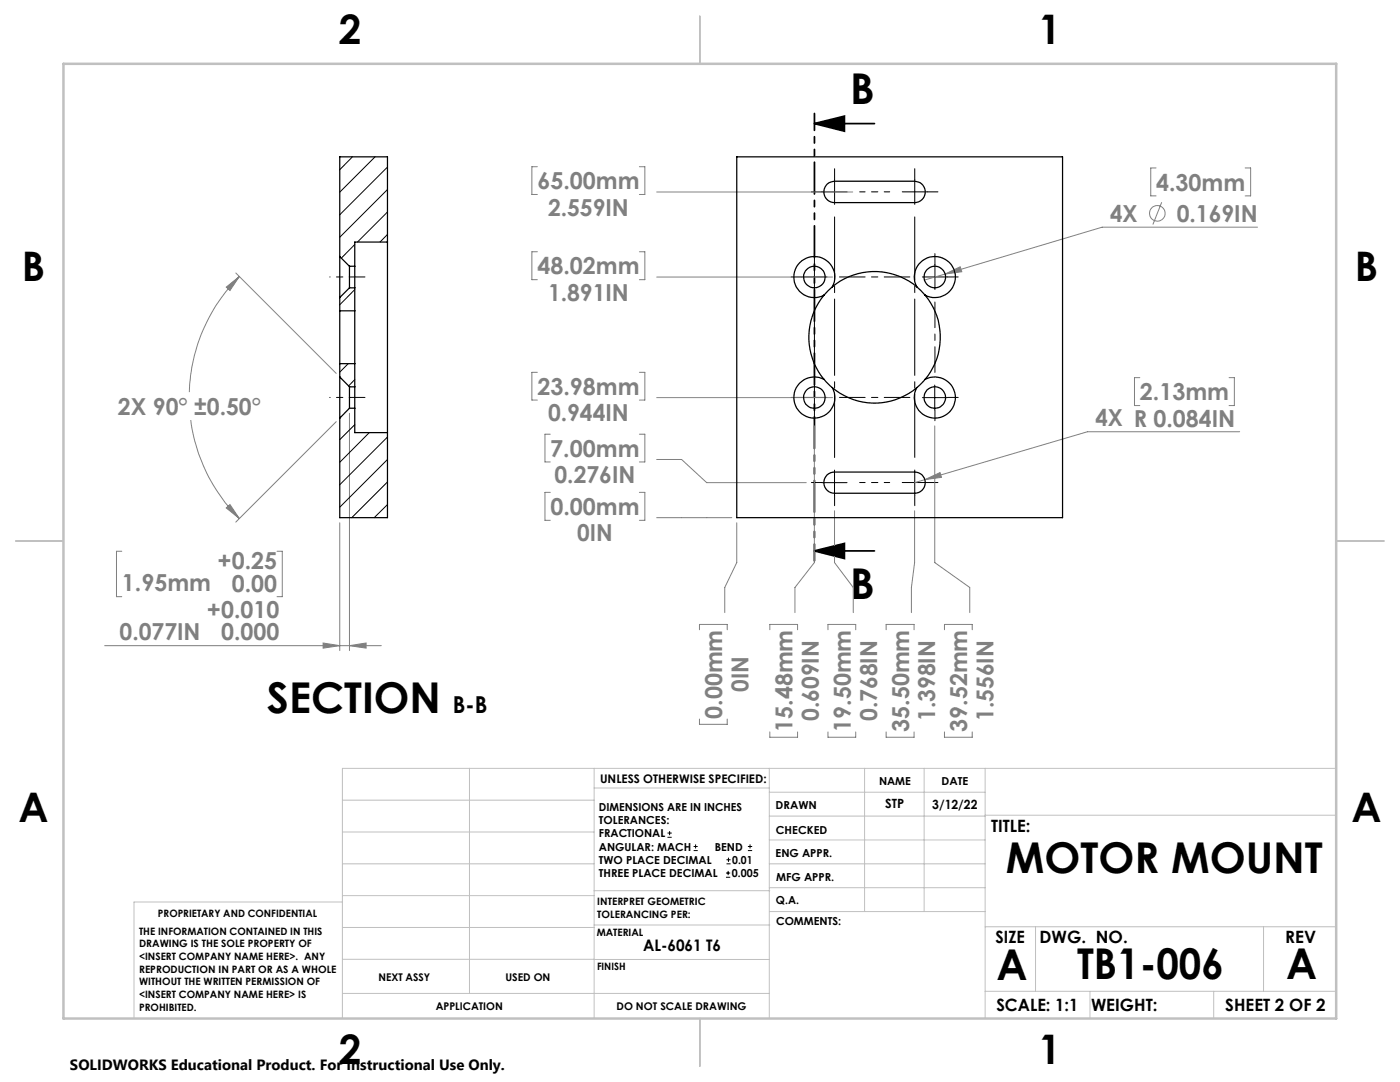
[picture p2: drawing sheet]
<svg xmlns="http://www.w3.org/2000/svg" width="279mm" height="216mm" viewBox="0 0 279 216" stroke-linecap="round" stroke-linejoin="round" font-family="sans-serif">
<g fill="none" stroke="#808080" stroke-width=".2">
<path d="M107.2 33.3h-1v5.5h1M127.6 33.3h1.1v5.5h-1.1M131.1 38.3h39.1M230.7 33.5h-1v5.6h1M248.5 33.5h1.1v5.6h-1.1M45.2 57.3l2.6-2.1-1.9 2.8zM47.1 54.5l20 20M47.8 55.2a34.2 34.2 0 0 0-10 23M107.2 50.2h-1v5.6h1M127.6 50.2h1.1v5.6h-1.1M131.1 55.3h35.1M188.6 54.7l-4.1 1.2"/>
<path d="M188.6 54.7l3-1.5 .3 1zM231.8 40.4l-1.7 4.4M251 45.3h-31l-31.4 9.4M107.2 74.3h-1v5.5h1M127.6 74.3h1.1v5.5h-1.1M131.1 79.3h35.1M227.5 75.4h-1.1v5.5h1.1M245.3 75.4h1v5.5h-1M38.1 83.8a33.9 33.9 0 0 0 9.7 19.7M67.1 84.1l-20 20.1M69.7 82.5v47.3M109.8 98.2h-1v5.6h1"/>
<path d="M109.8 86.6h-1v5.6h1M127.6 98.2h1.1v5.6h-1.1M127.6 86.6h1.1v5.6h-1.1M131.1 91.7h4.9l5 4.6h19.9M162.5 85v27.3l-3.9 4.9v5M184.6 95.7l3-1.4 .3 .9zM186.5 85v27.3l7 4.9v5M247.4 86.1h-30.4l-34.5 10.2M24.3 110h-1.1v9.1h1.1M45.2 101.4l.7-.7 1.9 2.8zM55.3 110h1v9.1h-1M67.8 104.3v25.5"/>
<path d="M131.1 103.3h14.9M147 104.3v8l-2.4 4.9v5M166.5 101.9v10.4l3.8 4.9v5M182.5 101.9v10.4l-.6 4.9v5M20.9 128.8h55.2M64.5 128.3l3.3 .5-3.3 .5zM69.7 128.8l3.4-.5v1zM139.6 125.7v-1.1h5.5v1.1M153.6 125.7v-1.1h5.6v1.1M165.2 125.7v-1.1h5.6v1.1M176.8 125.7v-1.1h5.6v1.1M188.5 125.7v-1.1h5.5v1.1"/>
<path d="M139.6 143.5v1h5.5v-1M153.6 146v1.1h5.6v-1.1M165.2 146v1.1h5.6v-1.1M176.8 146v1.1h5.6v-1.1M188.5 146v1.1h5.5v-1.1"/>
<circle cx="231" cy="42.6" r="1.55"/>
</g>
<g fill="none" stroke="#000" stroke-width=".2">
<path d="M184.1 79.3h5M186.5 76.8v5M164 96.3h5.1M166.5 93.8v5M133.2 167.1h.9M133.2 166.2h.9M133.6 165.8v.9M138.4 169.7h.8M138.4 168.9h.8M138.8 168.5v.8M144.9 175h.8M144.9 174.2h.8"/>
<path d="M145 172.4h.8M145 171.6h.8M145.3 173.8v.8M145.4 171.1v.9M149.3 169.7h.8M149.3 168.9h.8M149.7 168.5v.8"/>
</g>
<path d="M162.5 24.7l6-1.5v3zM162.5 24.7h12M162.5 109.9l6-1.5v3zM162.5 109.9h12" fill="none" stroke="#000" stroke-width=".35"/>
<path d="M65.8 55.3h4M65.8 79.3h4" fill="none" stroke="#000" stroke-width=".2" stroke-dasharray="15.2 1.3 1.3 1.3" stroke-dashoffset="15.2"/>
<g fill="none" stroke="#000" stroke-width=".2" stroke-dasharray="15.2 1.3 1.3 1.3">
<path d="M164.1 38.3h-2.2M166.6 38.3v-2.5M166.6 38.3h-2.5M166.6 38.3v2.5M166.6 38.3h2.5M166.6 35.8v-2.1M182.6 38.3v-2.5M182.6 38.3h-2.5M182.6 38.3v2.5M182.6 38.3h2.5M182.6 35.8v-2.1M185.1 38.3h2.1"/>
<path d="M72.8 55.3h-3M160 55.3h-2.1M162.5 55.3v-2.5M162.5 55.3h-2.5M162.5 55.3v2.5M162.5 55.3h2.5M162.5 52.8v-2.2M186.6 55.3v-2.5M186.6 55.3h-2.5M186.6 55.3v2.5M186.6 55.3h2.5M186.6 52.8v-2.2"/>
<path d="M189.1 55.3h2.1M72.8 79.3h-3M160 79.3h-2.1M162.5 79.3v-2.5M162.5 79.3h-2.5M162.5 79.3v2.5M162.5 79.3h2.5M189.1 79.3h2.1M162.5 81.8v2.2M164.1 96.3h-2.2M166.6 98.8v2.1M182.6 96.3v-2.5"/>
<path d="M182.6 96.3h-2.5M182.6 96.3v2.5M182.6 96.3h2.5M182.6 98.8v2.1M185.1 96.3h2.1M186.6 81.8v2.2"/>
</g>
<path d="M171.6 38.3h6M171.6 96.3h6" fill="none" stroke="#000" stroke-width=".2" stroke-dasharray="15.2 1.3 1.3 1.3" stroke-dashoffset="14.1"/>
<path d="M166.6 91.3v-48M182.6 91.3v-48" fill="none" stroke="#000" stroke-width=".2" stroke-dasharray="15.2 1.3 1.3 1.3" stroke-dashoffset="2.7"/>
<path d="M167.5 55.3h14.1M162.5 74.3v-14M167.5 79.3h14.1M186.6 74.3v-14" fill="none" stroke="#000" stroke-width=".2" stroke-dasharray="15.2 1.3 1.3 1.3" stroke-dashoffset="10.1"/>
<path d="M162.5 22.6v89.3" fill="none" stroke="#000" stroke-width=".35" stroke-dasharray="6.3 1.3 1.3 1.3 1.3 1.3" stroke-dashoffset="3"/>
<g fill="none" stroke="#c0c0c0" stroke-width=".2">
<path d="M68.3 159.7h50.3M93.7 153.3v44.9M118.6 153.3v49.9M118.6 157.2h34.9M153.5 153.3v49.9M153.5 158.1h43.1M172.5 153.3v28.6M184.4 153.3v28.6M196.6 153.3v49.9M266.7 153.3h-198.4v49.9M68.3 178.7h50.3M68.3 172.4h50.3"/>
<path d="M68.3 166h50.3M68.3 180h-41.6v23.2M118.6 177.7h35M153.5 167.6h43.1M153.5 162.8h43.1M153.5 172.4h43.1M153.5 177.1h43.1M196.6 162.7h70.1M68.3 198.2h85.2M68.3 191.4l85.2 .1M68.3 185.1h50.3M118.6 184.6h35"/>
<path d="M153.6 181.9h43M196.6 197.8h70.1M196.6 184.9h70.1M206.7 184.9v12.9M217.5 197.8v5.4M242.2 197.8v5.4M252.2 184.9v12.9"/>
</g>
<path d="M139.7 3.2v9.5M3.1 107.9h9.6M266.7 107.9h9.5M139.7 203.2v9.6" fill="none" stroke="#c0c0c0" stroke-width=".25"/>
<path d="M12.7 12.7h254v190.5h-254z" fill="none" stroke="#c0c0c0" stroke-width=".5"/>
<path d="M162.5 24.7l6-1.5v3zM162.5 109.9l6-1.5v3z" fill="#000"/>
<path d="M188.6 54.7l3.3-.5-.3-1zM184.6 95.7l3.3-.5-.3-.9zM45.2 57.3l2.6-2.1-1.9 2.8zM45.2 101.4l.7-.7 1.9 2.8zM64.5 128.3l3.3 .5-3.3 .5zM69.7 128.8l3.4-.5v1z" fill="#808080"/>
<g fill="none" stroke="#000" stroke-width=".25">
<path d="M147 31.3h65.1v72h-65.1zM165.1 36.7l.7-.4 .7-.1h16a2.13 2.13 0 0 1 2.2 2.1 2.13 2.13 0 0 1-2.2 2.1h-16a2.13 2.13 0 0 1-1.9-1.3 2.13 2.13 0 0 1 .5-2.4zM67.8 51.2v8.2M67.8 51.2l1.9 1.9M67.8 59.4v2.6M69.7 53.1v4.3M69.7 53.1h1.1M69.7 57.4l-1.9 2M69.7 57.4h1.1M70.8 53.1v4.3M70.8 57.4v4.6M77.3 48.3v38"/>
<path d="M77.3 48.3v-17h-9.5v19.9M77.3 48.3h-6.5v4.8M164.5 58.9a13.2 13.2 0 0 0 0 16.8M166.1 57.2l-1.6 1.7M166.1 57.2a4.1 4.1 0 0 0-2.9-6 4.1 4.1 0 0 0-4.7 4.8 4.1 4.1 0 0 0 6 2.9M166.1 57.2a13.2 13.2 0 0 1 16.9 0M183 57.2l1.6 1.7M183 57.2a4.1 4.1 0 0 1 2.9-6 4.1 4.1 0 0 1 4.7 4.7 4.1 4.1 0 0 1-6 3M184.6 58.9a13.2 13.2 0 0 1 0 16.8M67.8 75.2v8.2M67.8 62v10.6M67.8 72.6v2.6"/>
<path d="M67.8 75.2l1.9 2M67.8 72.6h3M67.8 62h3M69.7 77.2v4.3M69.7 77.2h1.1M70.8 77.2v4.3M70.8 62v10.6M70.8 72.6v4.6M164.5 75.7a4.1 4.1 0 0 0-6 2.9 4.1 4.1 0 0 0 4.7 4.8 4.1 4.1 0 0 0 2.9-6M164.5 75.7l1.6 1.7M166.1 77.4a13 13 0 0 0 16.9 0M184.6 75.7a4.1 4.1 0 0 1 6 2.9 4.1 4.1 0 0 1-4.7 4.8 4.1 4.1 0 0 1-2.9-6"/>
<path d="M184.6 75.7l-1.6 1.7M67.8 83.4v19.9h9.5v-17M69.7 81.5l-1.9 1.9M69.7 81.5h1.1M70.8 81.5v4.8h6.5M165.1 94.7l.7-.4 .7-.1h16a2.12 2.12 0 0 1 2.2 2.1 2.12 2.12 0 0 1-2.2 2.1h-16a2.13 2.13 0 0 1-1.9-1.3 2.13 2.13 0 0 1 .5-2.4z"/>
<circle cx="162.5" cy="55.3" r="2.15"/>
<circle cx="186.6" cy="55.3" r="2.14"/>
<circle cx="162.5" cy="79.3" r="2.14"/>
<circle cx="186.6" cy="79.3" r="2.13"/>
</g>
<g fill="none" stroke="#000" stroke-width=".2">
<path d="M70.3 31.3l-2.5 2.6M74.9 31.3l-7.1 7M77.3 33.3l-9.5 9.6M77.3 37.8l-9.5 9.5M70.8 48.8l-2.7 2.7M70.8 57.8l-3 3M77.3 42.3l-6 6M77.3 46.8l-1.5 1.5M69.5 72.6l-1.7 1.7M70.8 75.7l-1.2 1.3M70.8 84.7l-3 3M73.7 86.3l-5.9 6"/>
<path d="M77.3 87.2l-9.5 9.5M77.3 91.7l-9.5 9.5M77.3 96.2l-7.1 7.1M77.3 100.7l-2.6 2.6"/>
</g>
<g font-size="8.5">
<text x="169.7" y="20.8">B</text>
<text x="169.7" y="119.6">B</text>
<text x="53.3" y="142.4">SECTION</text>
<text x="200.7" y="174.2">MOTOR MOUNT</text>
<text x="198.9" y="195.5">A</text>
<text x="215" y="195.4">TB1-006</text>
<text x="256.7" y="195.4">A</text>
</g>
<g font-size="8.1">
<text x="67.6" y="8.9">2</text>
<text x="207.3" y="8.9">1</text>
<text x="4.4" y="56.1">B</text>
<text x="270.4" y="56.1">B</text>
<text x="3.7" y="164.1">A</text>
<text x="269.7" y="164.1">A</text>
<text x="67.6" y="212.4">2</text>
<text x="207.3" y="212.4">1</text>
</g>
<g font-size="4.7" fill="#808080">
<text x="107.2" y="37.8">65.00mm</text>
<text x="230.7" y="38">4.30mm</text>
<text x="109.4" y="43">2.559IN</text>
<text x="221.5" y="44.3">4X</text>
<text x="234.8" y="44.3">0.169IN</text>
<text x="107.2" y="54.8">48.02mm</text>
<text x="109.4" y="60">1.891IN</text>
<text x="23.5" y="82.8">2X 90° ±0.50°</text>
<text x="107.2" y="78.8">23.98mm</text>
<text x="227.5" y="79.9">2.13mm</text>
<text x="109.4" y="84">0.944IN</text>
<text x="218.6" y="85.1">4X R 0.084IN</text>
<text x="109.8" y="91.2">7.00mm</text>
<text x="110.7" y="96.4">0.276IN</text>
<text x="109.8" y="102.8">0.00mm</text>
<text x="43.4" y="113.5">+0.25</text>
<text x="115.2" y="108">0IN</text>
<text x="24.3" y="118">1.95mm</text>
<text x="46.3" y="118">0.00</text>
<text x="41.3" y="123.3">+0.010</text>
<text x="23.9" y="127.8">0.077IN</text>
<text x="44.1" y="127.8">0.000</text>
<text x="144.1" y="143.5" transform="rotate(-90 144.1 143.5)">0.00mm</text>
<text x="149.4" y="138.1" transform="rotate(-90 149.4 138.1)">0IN</text>
<text x="163.4" y="143.9" transform="rotate(-90 163.4 143.9)">0.609IN</text>
<text x="175" y="143.9" transform="rotate(-90 175 143.9)">0.768IN</text>
<text x="186.7" y="143.9" transform="rotate(-90 186.7 143.9)">1.398IN</text>
<text x="198.3" y="143.9" transform="rotate(-90 198.3 143.9)">1.556IN</text>
<text x="158.2" y="146" transform="rotate(-90 158.2 146)">15.48mm</text>
<text x="169.8" y="146" transform="rotate(-90 169.8 146)">19.50mm</text>
<text x="181.4" y="146" transform="rotate(-90 181.4 146)">35.50mm</text>
<text x="193" y="146" transform="rotate(-90 193 146)">39.52mm</text>
</g>
<text font-size="4.7" x="90.4" y="142.4">B-B</text>
<g font-size="3.4">
<text x="197.8" y="166">TITLE:</text>
<text x="198.7" y="188.1">SIZE</text>
<text x="207.5" y="188.1">DWG. NO.</text>
<text x="256.5" y="188.2">REV</text>
<text x="198.8" y="201.7">SCALE: 1:1</text>
<text x="217.7" y="201.8">WEIGHT:</text>
<text x="244.5" y="201.7">SHEET 2 OF 2</text>
</g>
<text font-size="3.2" x="128.3" y="189.8">AL-6061 T6</text>
<text font-size="3" x="14" y="213.5">SOLIDWORKS Educational Product. For Instructional Use Only.</text>
<g font-size="2.5">
<text x="176.7" y="161.3">STP</text>
<text x="186.1" y="161.4">3/12/22</text>
</g>
<text font-size="2.4" x="119.8" y="156.2">UNLESS OTHERWISE SPECIFIED:</text>
<g font-size="2.2">
<text x="119.5" y="161.8">DIMENSIONS ARE IN INCHES</text>
<text x="154.8" y="161.4">DRAWN</text>
<text x="175.4" y="156.6">NAME</text>
<text x="187.9" y="156.7">DATE</text>
<text x="119.5" y="164.4">TOLERANCES:</text>
<text x="119.5" y="167.1">FRACTIONAL</text>
<text x="154.9" y="166.3">CHECKED</text>
<text x="119.5" y="169.7">ANGULAR: MACH</text>
<text x="119.5" y="172.4">TWO PLACE DECIMAL</text>
<text x="142.6" y="169.7">BEND</text>
<text x="146.1" y="172.4">0.01</text>
<text x="154.8" y="171">ENG APPR.</text>
<text x="119.5" y="175">THREE PLACE DECIMAL</text>
<text x="146" y="175">0.005</text>
<text x="154.9" y="175.7">MFG APPR.</text>
<text x="154.9" y="180.4">Q.A.</text>
<text x="154.9" y="184.6">COMMENTS:</text>
</g>
<g font-size="2.1">
<text x="75.5" y="195.7">NEXT ASSY</text>
<text x="100.9" y="195.7">USED ON</text>
<text x="86.9" y="201.5">APPLICATION</text>
<text x="123" y="201.6">DO NOT SCALE DRAWING</text>
</g>
<g font-size="2">
<text x="31.5" y="182.9">PROPRIETARY AND CONFIDENTIAL</text>
<text x="119.2" y="180.6">INTERPRET GEOMETRIC</text>
<text x="119.2" y="183.1">TOLERANCING PER:</text>
<text x="27.8" y="186.5">THE INFORMATION CONTAINED IN THIS</text>
<text x="27.8" y="189">DRAWING IS THE SOLE PROPERTY OF</text>
<text x="27.8" y="191.6">&lt;INSERT COMPANY NAME HERE&gt;. ANY</text>
<text x="119.1" y="186.7">MATERIAL</text>
<text x="27.8" y="194.1">REPRODUCTION IN PART OR AS A WHOLE</text>
<text x="27.8" y="196.6">WITHOUT THE WRITTEN PERMISSION OF</text>
<text x="119.1" y="193.5">FINISH</text>
<text x="27.8" y="199.1">&lt;INSERT COMPANY NAME HERE&gt; IS</text>
<text x="27.8" y="201.7">PROHIBITED.</text>
</g>
</svg>
